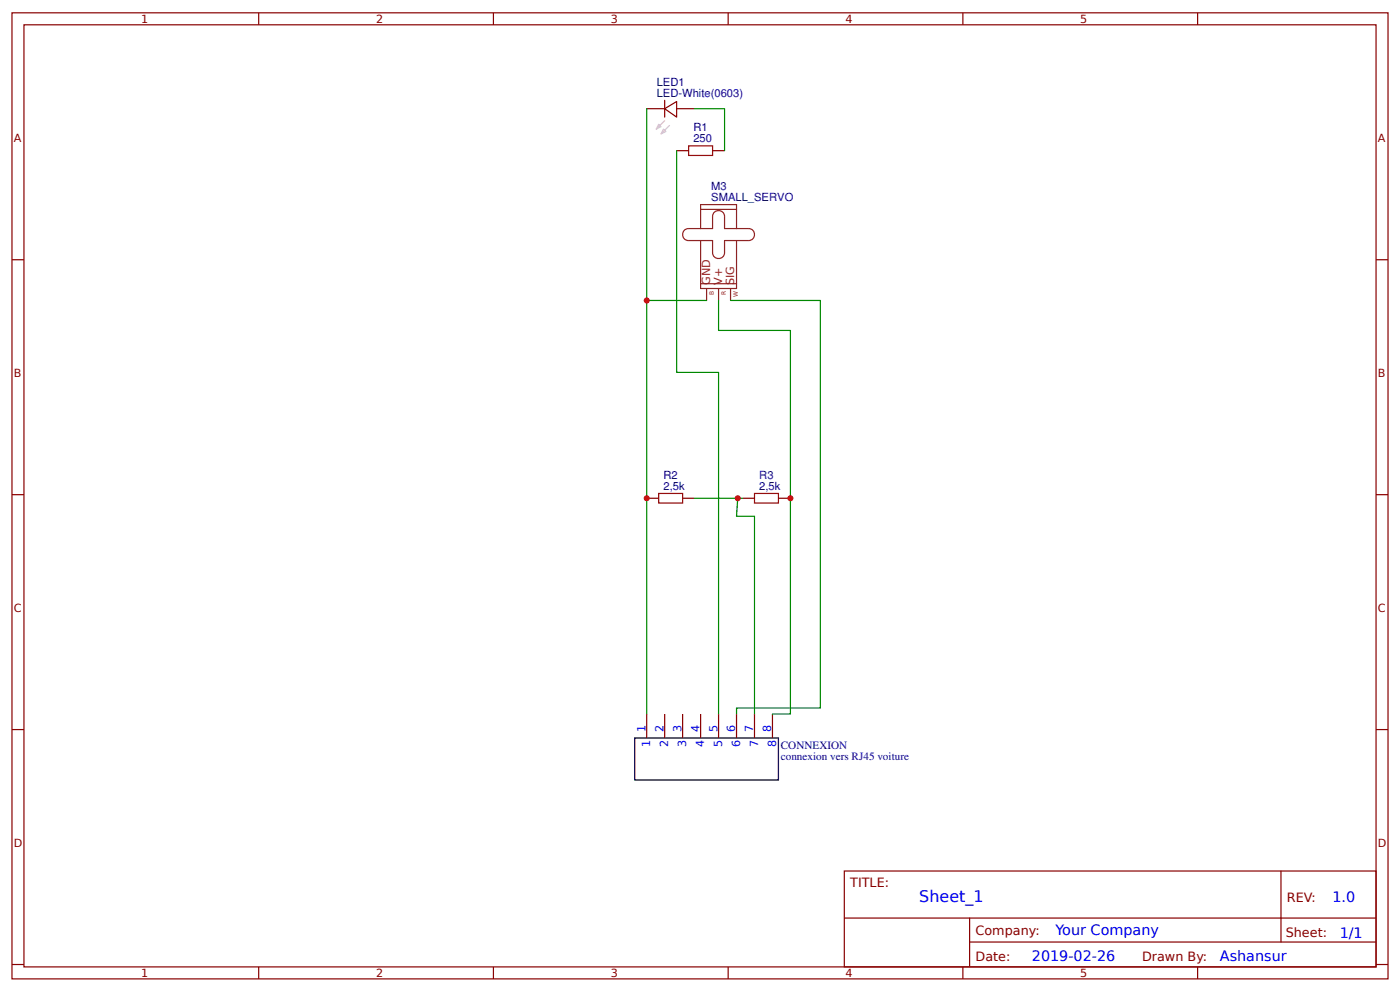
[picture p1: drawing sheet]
<svg xmlns="http://www.w3.org/2000/svg" width="309mm" height="219mm" viewBox="0 0 309 219" stroke-linecap="round" stroke-linejoin="round" font-family="sans-serif">
<g fill="none" stroke="#800" stroke-width=".26">
<path d="M2.6 2.8h304.1v213.3h-304.1zM5.3 5.5h298.7v207.9h-298.7zM57.1 2.8v2.7M109 2.8v2.7M160.9 2.8v2.7M212.7 2.8v2.7M264.6 2.8v2.7M142.9 24h3.9M146.8 24l2.7-1.6v3.4zM146.8 22.1v3.7M149.5 24h4M149.5 33.3h2.6"/>
<path d="M157.4 33.3h2.7M2.6 57.3h2.7M304 57.3h2.7M2.6 109.2h2.7M142.9 110h2.6M150.8 110h2.7M164 110h2.7M172 110h2.6M304 109.2h2.7M142.9 157.6v5.3M146.8 157.6v5.3M150.8 157.6v5.3"/>
<path d="M154.8 157.6v5.3M158.7 157.6v5.3M162.7 157.6v5.3M166.7 157.6v5.3M170.7 157.6v5.3M2.6 161.1h2.7M304 161.1h2.7M186.5 192.3h117.5v21.1h-117.5zM283 192.3v15.6M2.6 212.9h2.7M57.1 213.4v2.7M109 213.4v2.7"/>
<path d="M160.9 213.4v2.7M186.6 202.7h117.3M212.7 213.4v2.7M214.2 207.9h89.7M214.2 202.7v10.5M264.6 213.4v2.7M304 212.9h2.7"/>
</g>
<path d="M140.2 162.9h31.8v9.3h-31.8z" fill="none" stroke="#000" stroke-width=".26"/>
<path d="M151.1 50.9l.5-.3 .5-.1h5.3v-2.7a1.32 1.32 0 0 1 1.4-1.3 1.32 1.32 0 0 1 1.3 1.3v2.7h5.3a1.32 1.32 0 0 1 1.3 1.3 1.32 1.32 0 0 1-1.3 1.3h-5.3v2.6a1.32 1.32 0 0 1-1.3 1.4 1.32 1.32 0 0 1-1.4-1.4v-2.6h-5.3a1.34 1.34 0 0 1-1.2-.8 1.34 1.34 0 0 1 .2-1.4zM154.8 50.5v-5.3h7.9v5.3M154.8 53.1v10.6h7.9v-10.6M154.8 46.2h7.9M154.8 62.6h7.9M156.1 63.7v2.6M158.7 63.7v2.6M161.4 63.7v2.6" fill="none" stroke="#8d2323" stroke-width=".26"/>
<path d="M145.5 27.4l.5 .6-1 .5zM146.6 28.5l.5 .5-1.1 .6zM146.8 26.6l-1.8 1.9M147.9 27.7l-1.9 1.9" fill="none" stroke="#ccc" stroke-width=".26"/>
<path d="M152.1 32.2h5.3v2.1h-5.3zM145.5 108.9h5.3v2.1h-5.3zM166.7 108.9h5.3v2.1h-5.3z" fill="none" stroke="#a00000" stroke-width=".26"/>
<path d="M142.9 24v133.6M149.5 33.3v48.9h9.2v75.4M153.5 24h6.6v9.3M142.9 66.3h13.2M158.7 66.3v6.6h15.9v84.7h-3.9M161.4 66.3h19.8v90h-18.5v1.3M153.5 110h10.5M163 110l-.3 4h4v43.6" fill="none" stroke="#080" stroke-width=".26"/>
<g fill="#c00">
<circle cx="174.6" cy="110" r=".66"/>
<circle cx="142.9" cy="110" r=".66"/>
<circle cx="142.9" cy="66.3" r=".66"/>
<circle cx="163" cy="110" r=".66"/>
</g>
<text font-size="3.5" fill="#00f" x="203.1" y="199">Sheet_1</text>
<g font-size="3.2" fill="#00f">
<text x="294.4" y="199.2">1.0</text>
<text x="233.2" y="206.4">Your Company</text>
<text x="296" y="207">1/1</text>
<text x="228" y="212.2">2019-02-26</text>
<text x="269.5" y="212.2">Ashansur</text>
</g>
<g font-size="2.8" fill="#800">
<text x="187.9" y="195.7">TITLE:</text>
<text x="284.3" y="199.2">REV:</text>
<text x="215.5" y="206.4">Company:</text>
<text x="284.1" y="206.8">Sheet:</text>
<text x="215.5" y="212.1">Date:</text>
<text x="252.3" y="212.2">Drawn By:</text>
</g>
<g font-size="2.5" fill="#800">
<text x="31.2" y="5.1">1</text>
<text x="83.1" y="5.1">2</text>
<text x="134.9" y="5.1">3</text>
<text x="186.8" y="5.1">4</text>
<text x="238.7" y="5.1">5</text>
<text x="3" y="31.4">A</text>
<text x="304.4" y="31.4">A</text>
<text x="3" y="83.3">B</text>
<text x="304.4" y="83.3">B</text>
<text x="3" y="135.1">C</text>
<text x="304.4" y="135.1">C</text>
<text x="3" y="187">D</text>
<text x="304.4" y="187">D</text>
<text x="31.2" y="215.7">1</text>
<text x="83.1" y="215.7">2</text>
<text x="134.9" y="215.7">3</text>
<text x="186.8" y="215.7">4</text>
<text x="238.7" y="215.7">5</text>
</g>
<g font-size="2.5" fill="#000080">
<text x="145.1" y="21.4">LED-White(0603)</text>
<text x="145.1" y="19">LED1</text>
<text x="153.2" y="29">R1</text>
<text x="153.2" y="31.4">250</text>
<text x="157.1" y="41.9">M3</text>
<text x="157.1" y="44.4">SMALL_SERVO</text>
<text x="146.6" y="105.8">R2</text>
<text x="167.8" y="105.8">R3</text>
<text x="146.6" y="108.1">2,5k</text>
<text x="167.8" y="108.1">2,5k</text>
<text x="172.5" y="167.8">connexion vers RJ45 voiture</text>
<text x="172.5" y="165.4">CONNEXION</text>
</g>
<g font-size="2.5" fill="#8d2323">
<text x="156.9" y="62.9" transform="rotate(-90 156.9 62.9)">GND</text>
<text x="159.5" y="62.9" transform="rotate(-90 159.5 62.9)">V+</text>
<text x="162.2" y="62.9" transform="rotate(-90 162.2 62.9)">SIG</text>
</g>
<g font-size="2.5" fill="#00f">
<text x="142.6" y="161.6" transform="rotate(-90 142.6 161.6)">1</text>
<text x="146.6" y="161.6" transform="rotate(-90 146.6 161.6)">2</text>
<text x="150.5" y="161.6" transform="rotate(-90 150.5 161.6)">3</text>
<text x="154.5" y="161.6" transform="rotate(-90 154.5 161.6)">4</text>
<text x="158.5" y="161.6" transform="rotate(-90 158.5 161.6)">5</text>
<text x="162.5" y="161.6" transform="rotate(-90 162.5 161.6)">6</text>
<text x="166.4" y="161.6" transform="rotate(-90 166.4 161.6)">7</text>
<text x="170.4" y="161.6" transform="rotate(-90 170.4 161.6)">8</text>
<text x="143.7" y="165" transform="rotate(-90 143.7 165)">1</text>
<text x="147.6" y="165" transform="rotate(-90 147.6 165)">2</text>
<text x="151.6" y="165" transform="rotate(-90 151.6 165)">3</text>
<text x="155.6" y="165" transform="rotate(-90 155.6 165)">4</text>
<text x="159.5" y="165" transform="rotate(-90 159.5 165)">5</text>
<text x="163.5" y="165" transform="rotate(-90 163.5 165)">6</text>
<text x="167.5" y="165" transform="rotate(-90 167.5 165)">7</text>
<text x="171.4" y="165" transform="rotate(-90 171.4 165)">8</text>
</g>
<g font-size="1.3" fill="#8d2323">
<text x="157.7" y="65.1" transform="rotate(-90 157.7 65.1)">B</text>
<text x="160.3" y="65.1" transform="rotate(-90 160.3 65.1)">R</text>
<text x="163" y="65.5" transform="rotate(-90 163 65.5)">W</text>
</g>
</svg>
